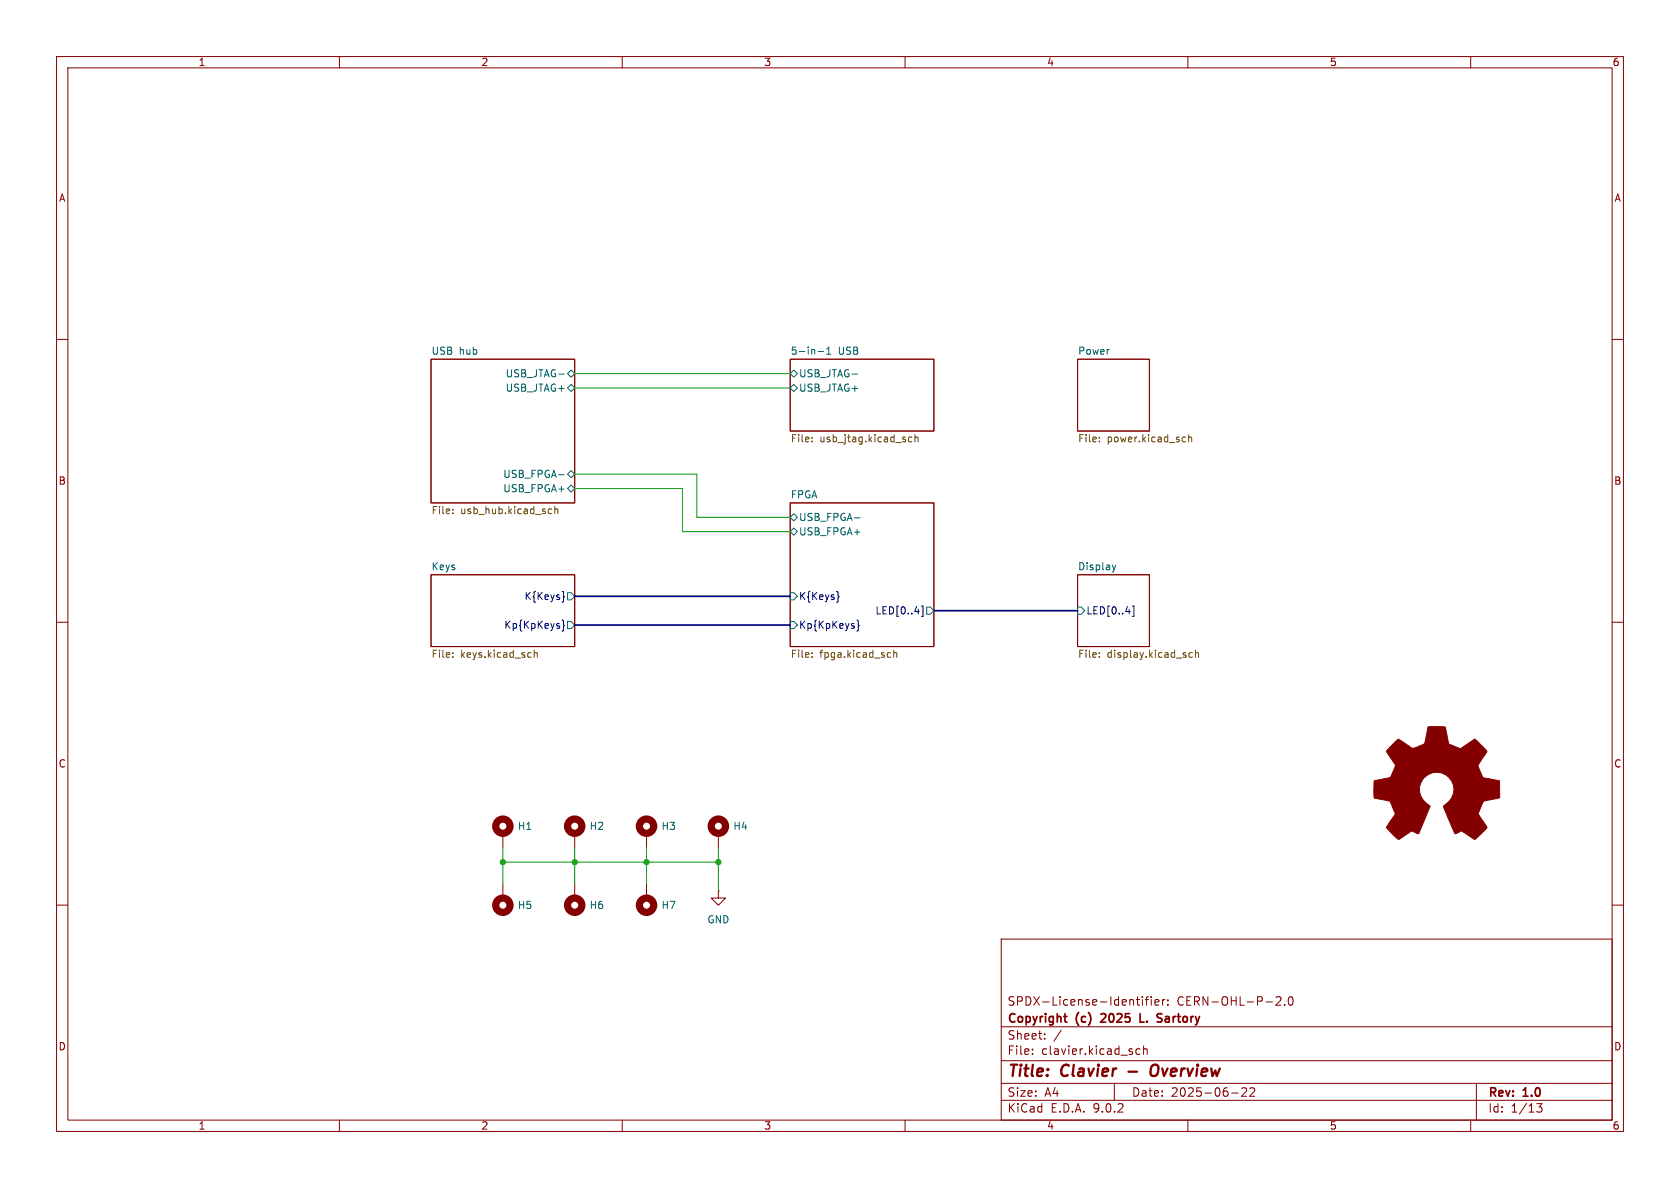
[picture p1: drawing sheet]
<svg xmlns="http://www.w3.org/2000/svg" width="297mm" height="210mm" viewBox="0 0 297 210" stroke-linecap="round" stroke-linejoin="round" font-family="sans-serif">
<g fill="none" stroke="#840000" stroke-width=".18">
<path d="M10 10h277v190h-277zM12 12h273v186h-273zM60 10v2M110 10v2M160 10v2M210 10v2M260 10v2M10 60h2M76.2 63.5h25.4v25.4h-25.4zM139.7 63.5h25.4v12.7h-25.4zM190.5 63.5h12.7v12.7h-12.7zM285 60h2"/>
<path d="M139.7 88.9h25.4v25.4h-25.4zM10 110h2M76.2 101.6h25.4v12.7h-25.4zM190.5 101.6h12.7v12.7h-12.7zM285 110h2M88.9 147.3v2.6M88.9 156.2v2.6M101.6 147.3v2.6M101.6 156.2v2.6M114.3 147.3v2.6M114.3 156.2v2.6M127 157.5v1.3h1.3l-1.3 1.2-1.3-1.2h1.3"/>
<path d="M127 157.5h.1M127 147.3v2.6M10 160h2M177 166h108v32h-108zM200.9 176.7h.6M201.3 177.7h.2M202 176.2v.1M202 176.7v1M202.5 176.7h.5M203 176.2l-.3 .2v1.3M203.5 176.2v.1M203.5 176.7v1"/>
<path d="M204.2 177.2l.7-.1-.1-.3-.4-.1-.2 .2v.7h.6M205.5 176.7v1M206 176.7l-.3 .1-.2 .2M206.5 177.6v.1M206.5 176.8v.1M225.6 176.3l.6-.1 .2 .1 .1 .3-1 1.1h1M227.1 177.6v.1M227.9 176.3l.2-.1a.81 .81 0 0 1 .6 .6 .81 .81 0 0 1-.3 .8l-.2 .1a.81 .81 0 0 1-.3-1.4zM285 160h2M60 198v2M110 198v2M160 198v2"/>
<path d="M177 194.5h108M177 191.5h108M177 187.5h108M177 181.5h108M182.5 186.3v.1M182.5 185.5v.1M184.7 183.6v.1M184.7 182.8v.1M187.6 182.1l-1.3 2M197 191.5v3M201.5 185.5l-.4-.1-.3 .3v.4l.2 .2h.5M202.2 185.5l.2-.1 .3 .1 .1 .9"/>
<path d="M202.2 184.9v1.5M210 198v2M217.7 193.2h1.2M219.5 192.4l.6-.1 .2 .1 .1 .3-.9 1.1h.9M221 192.4l.5-.1 .2 .1 .1 .3-.9 1.1h.9M260 198v2M261 191.5v6.5M271.7 195.1h.9l-.5 .6 .4 .1v.7l-.2 .1-.6-.1"/>
</g>
<path d="M199.5 189.4h1.5M204.4 188.2a.77 .77 0 0 0-.9 .7l-.1 .6v.4l.2 .2a.71 .71 0 0 0 1-.2" fill="none" stroke="#840000" stroke-width=".4"/>
<path d="M188.1 179.7h.5M194.7 179.3h-.1M195.4 179.8l-.8 .9h.9M201.6 179.2v1.5h.7M205.1 180l.3 .3-.1 .2-.2 .2M205.2 179.2l.2 .1M188.5 180.7h.1" fill="none" stroke="#840000" stroke-width=".3"/>
<g fill="none" stroke="#006464" stroke-width=".18">
<path d="M98.8 66.1h.9M100.3 66l.7-.6 .6 .6-.6 .7zM100.3 68.6l.7-.7 .6 .7-.6 .6zM139.7 66l.6-.6 .7 .6-.7 .7zM139.7 68.6l.6-.7 .7 .7-.7 .6zM144.6 62.1h1M146.2 62.6h.7M146.2 61.7l.3-.3v1.2M150.6 66.1h1M98.8 83.9h.9M100.3 86.4l.7-.7 .6 .7-.6 .6zM100.3 83.8l.7-.6 .6 .6-.6 .7z"/>
<path d="M139.7 94l.6-.7 .7 .7-.7 .6zM140.3 90.8l.7 .6-.7 .7-.6-.7zM151.1 91.5h.9M196.6 99.9l.4 .8M197.3 99.9l-.3 .8M100.3 109.9h.7l.6 .6-.6 .6h-.7zM100.3 104.8h.7l.6 .6-.6 .6h-.7zM139.7 104.8h.6l.7 .6-.7 .6h-.6zM139.7 109.9h.6l.7 .6-.7 .6h-.6zM163.8 107.3h.7l.6 .7-.6 .6h-.7zM190.5 107.3h.6l.7 .7-.7 .6h-.6zM197 100.7l-.2 .3"/>
</g>
<g fill="none" stroke="#725600" stroke-width=".18">
<path d="M143.5 78v.1M143.5 77.3v.1M161.2 77.3h-.4l-.2 .2 .1 .5h.5M161.8 77.4l.1-.1h.3l.1 .8M161.8 76.8v1.3M194.3 78v.1M194.3 77.3v.1M209.2 77.3h.4M209.6 78l-.4 .1M210.1 77.4l.2-.1h.3l.1 .8M210.1 76.8v1.3M80 90.7v.1"/>
<path d="M80 90v.1M97 90.7h.5M97 90h.5M98.1 90.1l.2-.1h.3v.8M98.1 89.5v1.3M80 115.4v.1M80 116.1v.1M94.4 115.5l.2-.1h.3l.1 .8M94.4 114.9v1.3M143.5 115.4v.1M143.5 116.1v.1M157.1 115.4h.4"/>
<path d="M157.5 116.1l-.4 .1M158 115.5l.2-.1h.3v.8M158 114.9v1.3M194.3 115.4v.1M194.3 116.1v.1M210.8 115.4h-.4l-.2 .2 .1 .5h.5M211.3 115.5l.2-.1h.3l.1 .8M211.3 114.9v1.3"/>
</g>
<path d="M99.4 109.6l.2 .2v.6l.2 .2-.2 .2v.6l-.2 .2M99.4 104.5l.2 .2v.6l.2 .2-.2 .2v.6l-.2 .2M148 104.5l.2 .2v.6l.1 .2-.1 .2v.6l-.2 .2M151.5 109.6l.2 .2v.6l.2 .2-.2 .2v.6l-.2 .2M162.9 107.1h.3v1.9h-.3M200.2 107.1h.3v1.9h-.3" fill="none" stroke="#000084" stroke-width=".18"/>
<g fill="none" stroke="#840000" stroke-width="1.3">
<circle cx="88.9" cy="146" r="1.27"/>
<circle cx="101.6" cy="146" r="1.27"/>
<circle cx="114.3" cy="146" r="1.27"/>
<circle cx="127" cy="146" r="1.27"/>
<circle cx="88.9" cy="160" r="1.27"/>
<circle cx="101.6" cy="160" r="1.27"/>
<circle cx="114.3" cy="160" r="1.27"/>
</g>
<path d="M245.7 132.1l1.6-1.4 2.3 1.6a4.7 4.7 0 0 0 2.2-.8l.7-3h2.9a.92 .92 0 0 1 .3 1l.4 2 2.1 .9 2.4-1.7a.97 .97 0 0 1 .9 .6l1.4 1.5-1.6 2.4v.2l.2 .6 .7 1.5 2.9 .5v3l-2.8 .6-1 2.3 1.6 2.4-1.5 1.5a.81 .81 0 0 1-.8 .6l-2.2-1.5-1.2 .5-2-4.9a3.1 3.1 0 0 0 1.7-3.4 3.1 3.1 0 0 0-2.9-2.6 3.1 3.1 0 0 0-3 2.4 3.1 3.1 0 0 0 1.7 3.5l.1 .1-2 4.9-1.1-.5a3.5 3.5 0 0 0-1.6 1l-.9 .5-2-2a.93 .93 0 0 1 .4-.9l1.1-1.6-.9-2.1a3.7 3.7 0 0 0-1.9-.5l-1-.3v-2.8a.87 .87 0 0 1 .9-.4l2-.4 .6-1.4a.82 .82 0 0 0 .1-1.1l-1.4-2.1z" fill="#840000" stroke="#840000" stroke-width=".18"/>
<path d="M101.6 110.5h38.1M101.6 105.4h38.1M165.1 108h25.4" fill="none" stroke="#000084" stroke-width=".3"/>
<path d="M101.6 66h38.1M101.6 68.6h38.1M101.6 83.8h21.6v7.6h16.5M101.6 86.4h19v7.6h19.1M88.9 152.4h38.1M88.9 149.9v6.3M101.6 149.9v6.3M114.3 149.9v6.3M127 149.9v7.6" fill="none" stroke="#009600" stroke-width=".18"/>
<g fill="#009600" stroke="#009600" stroke-width=".18">
<circle cx="114.3" cy="152.4" r=".46"/>
<circle cx="101.6" cy="152.4" r=".46"/>
<circle cx="127" cy="152.4" r=".46"/>
<circle cx="88.9" cy="152.4" r=".46"/>
</g>
<g font-size="2.8" fill="#840000">
<text x="178" y="190.9">Title:</text>
<text x="187.7" y="190.9">Clavier</text>
<text x="205.1" y="190.9">Overview</text>
</g>
<g font-size="2.1" fill="#840000">
<text x="178" y="178">SPDX-License-Identifier:</text>
<text x="208" y="178">CERN-OHL-P-2.0</text>
<text x="178" y="184">Sheet:</text>
<text x="178" y="181.2">Copyright</text>
<text x="190.3" y="181.2">(c)</text>
<text x="195.3" y="181.2">2025</text>
<text x="202.8" y="181.2">L.</text>
<text x="206.5" y="181.2">Sartory</text>
<text x="178" y="186.7">File:</text>
<text x="184.1" y="186.7">clavier.kicad_sch</text>
<text x="178" y="196.9">KiCad</text>
<text x="178" y="194.1">Size:</text>
<text x="184.7" y="194.1">A4</text>
<text x="185.7" y="196.9">E.D.A.</text>
<text x="193.3" y="196.9">9.0.2</text>
<text x="200" y="194.1">Date:</text>
<text x="207" y="194.1">2025-06-22</text>
<text x="263" y="194.3">Rev:</text>
<text x="263" y="196.9">Id:</text>
<text x="267.1" y="196.9">1/13</text>
<text x="269.4" y="194.3">1.0</text>
</g>
<g font-size="1.8" fill="#840000">
<text x="35" y="11.9">1</text>
<text x="85" y="11.9">2</text>
<text x="135" y="11.9">3</text>
<text x="185" y="11.9">4</text>
<text x="235" y="11.9">5</text>
<text x="285" y="11.9">6</text>
<text x="10.3" y="35.9">A</text>
<text x="285.3" y="35.9">A</text>
<text x="10.3" y="85.9">B</text>
<text x="285.3" y="85.9">B</text>
<text x="10.3" y="135.9">C</text>
<text x="285.3" y="135.9">C</text>
<text x="10.3" y="185.9">D</text>
<text x="285.3" y="185.9">D</text>
<text x="35" y="199.9">1</text>
<text x="85" y="199.9">2</text>
<text x="135" y="199.9">3</text>
<text x="185" y="199.9">4</text>
<text x="235" y="199.9">5</text>
<text x="285" y="199.9">6</text>
</g>
<g font-size="1.8" fill="#006464">
<text x="76.2" y="62.8">USB</text>
<text x="81.2" y="62.8">hub</text>
<text x="139.7" y="62.8">5-in-1</text>
<text x="148.2" y="62.8">USB</text>
<text x="190.5" y="62.8">Power</text>
<text x="89.3" y="66.9">USB_JTAG-</text>
<text x="89.3" y="69.4">USB_JTAG+</text>
<text x="141.2" y="66.9">USB_JTAG-</text>
<text x="141.2" y="69.4">USB_JTAG+</text>
<text x="88.9" y="87.2">USB_FPGA+</text>
<text x="88.9" y="84.7">USB_FPGA-</text>
<text x="139.7" y="88.2">FPGA</text>
<text x="141.2" y="92.3">USB_FPGA-</text>
<text x="141.2" y="94.8">USB_FPGA+</text>
<text x="76.2" y="100.9">Keys</text>
<text x="190.5" y="100.9">Display</text>
<text x="91.4" y="146.9">H1</text>
<text x="104.1" y="146.9">H2</text>
<text x="116.8" y="146.9">H3</text>
<text x="129.5" y="146.9">H4</text>
<text x="91.4" y="160.9">H5</text>
<text x="104.1" y="160.9">H6</text>
<text x="116.8" y="160.9">H7</text>
<text x="125" y="163.4">GND</text>
</g>
<g font-size="1.8" fill="#725600">
<text x="139.7" y="78.5">File:</text>
<text x="144.9" y="78.5">usb_jtag.kicad_sch</text>
<text x="190.5" y="78.5">File:</text>
<text x="195.7" y="78.5">power.kicad_sch</text>
<text x="76.2" y="91.2">File:</text>
<text x="81.4" y="91.2">usb_hub.kicad_sch</text>
<text x="76.2" y="116.6">File:</text>
<text x="81.4" y="116.6">keys.kicad_sch</text>
<text x="139.7" y="116.6">File:</text>
<text x="144.9" y="116.6">fpga.kicad_sch</text>
<text x="190.5" y="116.6">File:</text>
<text x="195.7" y="116.6">display.kicad_sch</text>
</g>
<g font-size="1.8" fill="#000084">
<text x="92.6" y="106.3">K{Keys}</text>
<text x="141.2" y="106.3">K{Keys}</text>
<text x="89.1" y="111.4">Kp{KpKeys}</text>
<text x="141.2" y="111.4">Kp{KpKeys}</text>
<text x="154.7" y="108.8">LED[0..4]</text>
<text x="192" y="108.8">LED[0..4]</text>
</g>
</svg>
